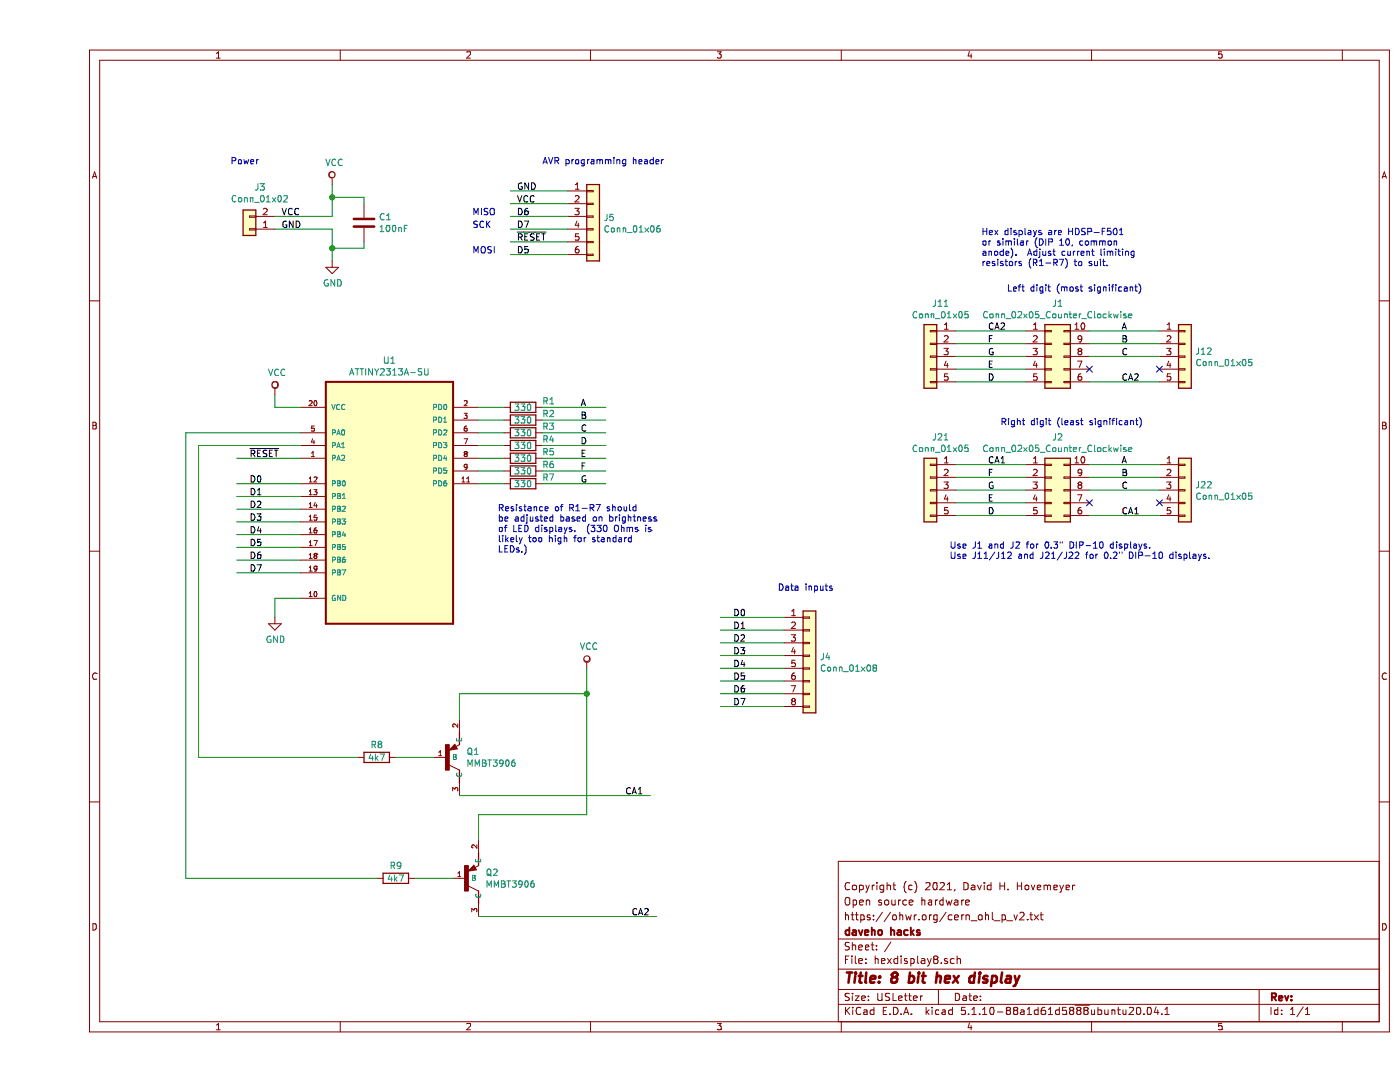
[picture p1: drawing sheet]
EESchema Schematic File Version 4
EELAYER 30 0
EELAYER END
$Descr USLetter 11000 8500
encoding utf-8
Sheet 1 1
Title "8 bit hex display"
Date ""
Rev ""
Comp "daveho hacks"
Comment1 "https://ohwr.org/cern_ohl_p_v2.txt"
Comment2 "Open source hardware"
Comment3 "Copyright (c) 2021, David H. Hovemeyer"
Comment4 ""
$EndDescr
$Comp
L ATTINY2313A-SU:ATTINY2313A-SU U1
U 1 1
P 2750 3800
F 0 "U1" H 2750 4770 50  0000 C CNN
F 1 "ATTINY2313A-SU" H 2750 4679 50  0000 C CNN
F 2 "Package_SO:SOIC-20W_7.5x12.8mm_P1.27mm" H 2750 3800 50  0001 L BNN
F 3 "" H 2750 3800 50  0001 L BNN
F 4 "Atmel" H 2750 3800 50  0001 L BNN "SUPPLIER"
F 5 "ATTINY2313A-SU" H 2750 3800 50  0001 L BNN "MPN"
F 6 "1841617" H 2750 3800 50  0001 L BNN "OC_FARNELL"
F 7 "12T1334" H 2750 3800 50  0001 L BNN "OC_NEWARK"
F 8 "SOIC-20" H 2750 3800 50  0001 L BNN "PACKAGE"
	1    2750 3800
	1    0    0    -1  
$EndComp
$Comp
L Connector_Generic:Conn_02x05_Counter_Clockwise J2
U 1 1
P 7950 3850
F 0 "J2" H 8000 4267 50  0000 C CNN
F 1 "Conn_02x05_Counter_Clockwise" H 8000 4176 50  0000 C CNN
F 2 "Package_DIP:DIP-10_W7.62mm" H 7950 3850 50  0001 C CNN
F 3 "" H 7950 3850 50  0001 C CNN
	1    7950 3850
	1    0    0    -1  
$EndComp
$Comp
L MMBT3906:MMBT3906 Q1
U 1 1
P 3200 5950
F 0 "Q1" H 3353 5996 50  0000 L CNN
F 1 "MMBT3906" H 3353 5905 50  0000 L CNN
F 2 "Package_TO_SOT_SMD:SOT-23" H 3200 5950 50  0001 L BNN
F 3 "" H 3200 5950 50  0001 L BNN
F 4 "Fairchild Semiconductor" H 3200 5950 50  0001 L BNN "MANUFACTURER"
	1    3200 5950
	1    0    0    -1  
$EndComp
$Comp
L MMBT3906:MMBT3906 Q2
U 1 1
P 3350 6900
F 0 "Q2" H 3503 6946 50  0000 L CNN
F 1 "MMBT3906" H 3503 6855 50  0000 L CNN
F 2 "Package_TO_SOT_SMD:SOT-23" H 3350 6900 50  0001 L BNN
F 3 "" H 3350 6900 50  0001 L BNN
F 4 "Fairchild Semiconductor" H 3350 6900 50  0001 L BNN "MANUFACTURER"
	1    3350 6900
	1    0    0    -1  
$EndComp
$Comp
L Connector_Generic:Conn_02x05_Counter_Clockwise J1
U 1 1
P 7950 2800
F 0 "J1" H 8000 3217 50  0000 C CNN
F 1 "Conn_02x05_Counter_Clockwise" H 8000 3126 50  0000 C CNN
F 2 "Package_DIP:DIP-10_W7.62mm" H 7950 2800 50  0001 C CNN
F 3 "" H 7950 2800 50  0001 C CNN
	1    7950 2800
	1    0    0    -1  
$EndComp
Wire Wire Line
	2050 4300 1550 4300
Wire Wire Line
	2050 4400 1550 4400
Wire Wire Line
	2050 4500 1550 4500
$Comp
L Connector_Generic:Conn_01x06 J5
U 1 1
P 4350 1700
F 0 "J5" H 4430 1692 50  0000 L CNN
F 1 "Conn_01x06" H 4430 1601 50  0000 L CNN
F 2 "Connector_PinHeader_2.54mm:PinHeader_1x06_P2.54mm_Vertical" H 4350 1700 50  0001 C CNN
F 3 "" H 4350 1700 50  0001 C CNN
	1    4350 1700
	1    0    0    -1  
$EndComp
Wire Wire Line
	4150 1500 3700 1500
Wire Wire Line
	4150 1600 3700 1600
Wire Wire Line
	4150 1700 3700 1700
Wire Wire Line
	4150 1800 3700 1800
Wire Wire Line
	4150 1900 3700 1900
Wire Wire Line
	4150 2000 3700 2000
Text Label 3750 1500 0    50   ~ 0
GND
Text Label 3750 1600 0    50   ~ 0
VCC
Text Label 3750 1900 0    50   ~ 0
~RESET
Wire Wire Line
	2050 3600 1550 3600
Text Label 1650 3600 0    50   ~ 0
~RESET
Text Notes 3950 1300 0    50   ~ 0
AVR programming header
Wire Wire Line
	2050 3200 1850 3200
Wire Wire Line
	1850 3200 1850 3100
$Comp
L power:VCC #PWR0101
U 1 1
P 1850 3100
F 0 "#PWR0101" H 1850 2950 50  0001 C CNN
F 1 "VCC" H 1867 3273 50  0000 C CNN
F 2 "" H 1850 3100 50  0001 C CNN
F 3 "" H 1850 3100 50  0001 C CNN
	1    1850 3100
	1    0    0    -1  
$EndComp
Wire Wire Line
	2050 4700 1850 4700
Wire Wire Line
	1850 4700 1850 4850
$Comp
L power:GND #PWR0102
U 1 1
P 1850 4850
F 0 "#PWR0102" H 1850 4600 50  0001 C CNN
F 1 "GND" H 1855 4677 50  0000 C CNN
F 2 "" H 1850 4850 50  0001 C CNN
F 3 "" H 1850 4850 50  0001 C CNN
	1    1850 4850
	1    0    0    -1  
$EndComp
Text Label 1650 4200 0    50   ~ 0
D4
Text Label 1650 4100 0    50   ~ 0
D3
Text Label 1650 4000 0    50   ~ 0
D2
Text Label 1650 3900 0    50   ~ 0
D1
Text Label 1650 3800 0    50   ~ 0
D0
Wire Wire Line
	2050 4200 1550 4200
Wire Wire Line
	2050 4100 1550 4100
Wire Wire Line
	2050 4000 1550 4000
Wire Wire Line
	2050 3900 1550 3900
Wire Wire Line
	2050 3800 1550 3800
Text Notes 3400 2000 0    50   ~ 0
MOSI
Text Notes 3400 1800 0    50   ~ 0
SCK
Text Notes 3400 1700 0    50   ~ 0
MISO
Text Label 3750 1800 0    50   ~ 0
D7
Text Label 1650 4500 0    50   ~ 0
D7
Text Label 3750 2000 0    50   ~ 0
D5
Text Label 1650 4300 0    50   ~ 0
D5
Text Label 3750 1700 0    50   ~ 0
D6
Text Label 1650 4400 0    50   ~ 0
D6
Wire Wire Line
	3950 3200 4450 3200
Wire Wire Line
	3950 3300 4450 3300
Wire Wire Line
	3950 3400 4450 3400
Wire Wire Line
	3950 3500 4450 3500
Wire Wire Line
	3950 3600 4450 3600
Wire Wire Line
	3950 3700 4450 3700
Wire Wire Line
	3950 3800 4450 3800
Text Label 4250 3200 0    50   ~ 0
A
Text Label 4250 3300 0    50   ~ 0
B
Text Label 4250 3400 0    50   ~ 0
C
Text Label 4250 3500 0    50   ~ 0
D
Text Label 4250 3600 0    50   ~ 0
E
Text Label 4250 3700 0    50   ~ 0
F
Text Label 4250 3800 0    50   ~ 0
G
$Comp
L device:R R1
U 1 1
P 3800 3200
F 0 "R1" V 3750 3400 50  0000 C CNN
F 1 "330" V 3800 3200 50  0000 C CNN
F 2 "Resistor_SMD:R_0805_2012Metric_Pad1.20x1.40mm_HandSolder" V 3730 3200 50  0001 C CNN
F 3 "" H 3800 3200 50  0001 C CNN
	1    3800 3200
	0    1    1    0   
$EndComp
$Comp
L device:R R2
U 1 1
P 3800 3300
F 0 "R2" V 3750 3500 50  0000 C CNN
F 1 "330" V 3800 3300 50  0000 C CNN
F 2 "Resistor_SMD:R_0805_2012Metric_Pad1.20x1.40mm_HandSolder" V 3730 3300 50  0001 C CNN
F 3 "" H 3800 3300 50  0001 C CNN
	1    3800 3300
	0    1    1    0   
$EndComp
$Comp
L device:R R3
U 1 1
P 3800 3400
F 0 "R3" V 3750 3600 50  0000 C CNN
F 1 "330" V 3800 3400 50  0000 C CNN
F 2 "Resistor_SMD:R_0805_2012Metric_Pad1.20x1.40mm_HandSolder" V 3730 3400 50  0001 C CNN
F 3 "" H 3800 3400 50  0001 C CNN
	1    3800 3400
	0    1    1    0   
$EndComp
$Comp
L device:R R4
U 1 1
P 3800 3500
F 0 "R4" V 3750 3700 50  0000 C CNN
F 1 "330" V 3800 3500 50  0000 C CNN
F 2 "Resistor_SMD:R_0805_2012Metric_Pad1.20x1.40mm_HandSolder" V 3730 3500 50  0001 C CNN
F 3 "" H 3800 3500 50  0001 C CNN
	1    3800 3500
	0    1    1    0   
$EndComp
$Comp
L device:R R5
U 1 1
P 3800 3600
F 0 "R5" V 3750 3800 50  0000 C CNN
F 1 "330" V 3800 3600 50  0000 C CNN
F 2 "Resistor_SMD:R_0805_2012Metric_Pad1.20x1.40mm_HandSolder" V 3730 3600 50  0001 C CNN
F 3 "" H 3800 3600 50  0001 C CNN
	1    3800 3600
	0    1    1    0   
$EndComp
$Comp
L device:R R6
U 1 1
P 3800 3700
F 0 "R6" V 3750 3900 50  0000 C CNN
F 1 "330" V 3800 3700 50  0000 C CNN
F 2 "Resistor_SMD:R_0805_2012Metric_Pad1.20x1.40mm_HandSolder" V 3730 3700 50  0001 C CNN
F 3 "" H 3800 3700 50  0001 C CNN
	1    3800 3700
	0    1    1    0   
$EndComp
$Comp
L device:R R7
U 1 1
P 3800 3800
F 0 "R7" V 3750 4000 50  0000 C CNN
F 1 "330" V 3800 3800 50  0000 C CNN
F 2 "Resistor_SMD:R_0805_2012Metric_Pad1.20x1.40mm_HandSolder" V 3730 3800 50  0001 C CNN
F 3 "" H 3800 3800 50  0001 C CNN
	1    3800 3800
	0    1    1    0   
$EndComp
Wire Wire Line
	3450 3200 3650 3200
Wire Wire Line
	3450 3300 3650 3300
Wire Wire Line
	3450 3400 3650 3400
Wire Wire Line
	3450 3500 3650 3500
Wire Wire Line
	3450 3600 3650 3600
Wire Wire Line
	3450 3700 3650 3700
Wire Wire Line
	3450 3800 3650 3800
Text Notes 7600 2300 0    50   ~ 0
Left digit (most significant)
Text Notes 7550 3350 0    50   ~ 0
Right digit (least significant)
$Comp
L device:R R8
U 1 1
P 2650 5950
F 0 "R8" V 2550 5950 50  0000 C CNN
F 1 "4k7" V 2650 5950 50  0000 C CNN
F 2 "Resistor_SMD:R_0805_2012Metric_Pad1.20x1.40mm_HandSolder" V 2580 5950 50  0001 C CNN
F 3 "" H 2650 5950 50  0001 C CNN
	1    2650 5950
	0    1    1    0   
$EndComp
Wire Wire Line
	2800 5950 3100 5950
$Comp
L device:R R9
U 1 1
P 2800 6900
F 0 "R9" V 2700 6900 50  0000 C CNN
F 1 "4k7" V 2800 6900 50  0000 C CNN
F 2 "Resistor_SMD:R_0805_2012Metric_Pad1.20x1.40mm_HandSolder" V 2730 6900 50  0001 C CNN
F 3 "" H 2800 6900 50  0001 C CNN
	1    2800 6900
	0    1    1    0   
$EndComp
Wire Wire Line
	2950 6900 3250 6900
Wire Wire Line
	3300 5650 3300 5450
Wire Wire Line
	3300 5450 4300 5450
Wire Wire Line
	4300 5450 4300 5250
$Comp
L power:VCC #PWR0103
U 1 1
P 4300 5250
F 0 "#PWR0103" H 4300 5100 50  0001 C CNN
F 1 "VCC" H 4317 5423 50  0000 C CNN
F 2 "" H 4300 5250 50  0001 C CNN
F 3 "" H 4300 5250 50  0001 C CNN
	1    4300 5250
	1    0    0    -1  
$EndComp
Wire Wire Line
	3450 6600 3450 6400
Wire Wire Line
	3450 6400 4300 6400
Wire Wire Line
	4300 6400 4300 5450
Connection ~ 4300 5450
Wire Wire Line
	3300 6250 4800 6250
Text Label 4600 6250 0    50   ~ 0
CA1
Text Label 4650 7200 0    50   ~ 0
CA2
Wire Wire Line
	3450 7200 4850 7200
Wire Wire Line
	2500 5950 1250 5950
Wire Wire Line
	1250 5950 1250 3500
Wire Wire Line
	1250 3500 2050 3500
Wire Wire Line
	2650 6900 1150 6900
Wire Wire Line
	1150 6900 1150 3400
Wire Wire Line
	1150 3400 2050 3400
$Comp
L Connector_Generic:Conn_01x02 J3
U 1 1
P 1650 1800
F 0 "J3" H 1568 1475 50  0000 C CNN
F 1 "Conn_01x02" H 1568 1566 50  0000 C CNN
F 2 "Connector_PinHeader_2.54mm:PinHeader_1x02_P2.54mm_Vertical" H 1650 1800 50  0001 C CNN
F 3 "" H 1650 1800 50  0001 C CNN
	1    1650 1800
	-1   0    0    1   
$EndComp
Wire Wire Line
	2300 1700 1850 1700
Wire Wire Line
	2300 1800 1850 1800
Text Label 1900 1800 0    50   ~ 0
GND
Text Label 1900 1700 0    50   ~ 0
VCC
Text Notes 1500 1300 0    50   ~ 0
Power
$Comp
L power:VCC #PWR0104
U 1 1
P 2300 1450
F 0 "#PWR0104" H 2300 1300 50  0001 C CNN
F 1 "VCC" H 2317 1623 50  0000 C CNN
F 2 "" H 2300 1450 50  0001 C CNN
F 3 "" H 2300 1450 50  0001 C CNN
	1    2300 1450
	1    0    0    -1  
$EndComp
$Comp
L power:GND #PWR0105
U 1 1
P 2300 2050
F 0 "#PWR0105" H 2300 1800 50  0001 C CNN
F 1 "GND" H 2305 1877 50  0000 C CNN
F 2 "" H 2300 2050 50  0001 C CNN
F 3 "" H 2300 2050 50  0001 C CNN
	1    2300 2050
	1    0    0    -1  
$EndComp
$Comp
L device:C C1
U 1 1
P 2550 1750
F 0 "C1" H 2665 1796 50  0000 L CNN
F 1 "100nF" H 2665 1705 50  0000 L CNN
F 2 "Capacitor_SMD:C_1206_3216Metric_Pad1.33x1.80mm_HandSolder" H 2588 1600 50  0001 C CNN
F 3 "" H 2550 1750 50  0001 C CNN
	1    2550 1750
	1    0    0    -1  
$EndComp
Wire Wire Line
	7750 3650 7200 3650
Wire Wire Line
	7750 3750 7200 3750
Wire Wire Line
	7750 3850 7200 3850
Wire Wire Line
	7750 3950 7200 3950
Wire Wire Line
	7750 4050 7200 4050
Wire Wire Line
	8800 3650 8250 3650
Wire Wire Line
	8800 3750 8250 3750
Wire Wire Line
	8800 3850 8250 3850
Wire Wire Line
	8800 4050 8250 4050
Text Label 7450 3650 0    50   ~ 0
CA1
Text Label 8500 4050 0    50   ~ 0
CA1
Text Label 7450 3750 0    50   ~ 0
F
Text Label 7450 3850 0    50   ~ 0
G
Text Label 7450 3950 0    50   ~ 0
E
Text Label 7450 4050 0    50   ~ 0
D
Text Label 8500 3650 0    50   ~ 0
A
Text Label 8500 3750 0    50   ~ 0
B
Text Label 8500 3850 0    50   ~ 0
C
NoConn ~ 8250 3950
Wire Wire Line
	7750 2600 7200 2600
Wire Wire Line
	7750 2700 7200 2700
Wire Wire Line
	7750 2800 7200 2800
Wire Wire Line
	7750 2900 7200 2900
Wire Wire Line
	7750 3000 7200 3000
Text Label 7450 2600 0    50   ~ 0
CA2
Text Label 7450 2700 0    50   ~ 0
F
Text Label 7450 2800 0    50   ~ 0
G
Text Label 7450 2900 0    50   ~ 0
E
Text Label 7450 3000 0    50   ~ 0
D
Wire Wire Line
	8800 2600 8250 2600
Wire Wire Line
	8800 2700 8250 2700
Wire Wire Line
	8800 2800 8250 2800
Wire Wire Line
	8800 3000 8250 3000
Text Label 8500 3000 0    50   ~ 0
CA2
Text Label 8500 2600 0    50   ~ 0
A
Text Label 8500 2700 0    50   ~ 0
B
Text Label 8500 2800 0    50   ~ 0
C
NoConn ~ 8250 2900
Text Notes 7400 2100 0    50   ~ 0
Hex displays are HDSP-F501\nor similar (DIP 10, common\nanode).  Adjust current limiting\nresistors (R1-R7) to suit.
$Comp
L Connector_Generic:Conn_01x08 J4
U 1 1
P 6050 5150
F 0 "J4" H 6130 5142 50  0000 L CNN
F 1 "Conn_01x08" H 6130 5051 50  0000 L CNN
F 2 "Connector_PinHeader_2.54mm:PinHeader_1x08_P2.54mm_Vertical" H 6050 5150 50  0001 C CNN
F 3 "" H 6050 5150 50  0001 C CNN
	1    6050 5150
	1    0    0    -1  
$EndComp
Text Notes 5800 4650 0    50   ~ 0
Data inputs
Wire Wire Line
	5850 5350 5350 5350
Wire Wire Line
	5850 5450 5350 5450
Wire Wire Line
	5850 5550 5350 5550
Text Label 5450 5250 0    50   ~ 0
D4
Text Label 5450 5150 0    50   ~ 0
D3
Text Label 5450 5050 0    50   ~ 0
D2
Text Label 5450 4950 0    50   ~ 0
D1
Text Label 5450 4850 0    50   ~ 0
D0
Wire Wire Line
	5850 5250 5350 5250
Wire Wire Line
	5850 5150 5350 5150
Wire Wire Line
	5850 5050 5350 5050
Wire Wire Line
	5850 4950 5350 4950
Wire Wire Line
	5850 4850 5350 4850
Text Label 5450 5550 0    50   ~ 0
D7
Text Label 5450 5350 0    50   ~ 0
D5
Text Label 5450 5450 0    50   ~ 0
D6
Wire Wire Line
	2300 1450 2300 1550
Wire Wire Line
	2300 1800 2300 1950
Wire Wire Line
	2550 1600 2550 1550
Wire Wire Line
	2550 1550 2300 1550
Connection ~ 2300 1550
Wire Wire Line
	2300 1550 2300 1700
Wire Wire Line
	2550 1900 2550 1950
Wire Wire Line
	2550 1950 2300 1950
Connection ~ 2300 1950
Wire Wire Line
	2300 1950 2300 2050
Text Notes 3600 4350 0    50   ~ 0
Resistance of R1-R7 should\nbe adjusted based on brightness\nof LED displays.  (330 Ohms is\nlikely too high for standard\nLEDs.)
$Comp
L Connector_Generic:Conn_01x05 J11
U 1 1
P 7000 2800
F 0 "J11" H 6918 3217 50  0000 C CNN
F 1 "Conn_01x05" H 6918 3126 50  0000 C CNN
F 2 "Connector_PinHeader_2.54mm:PinHeader_1x05_P2.54mm_Vertical" H 7000 2800 50  0001 C CNN
F 3 "" H 7000 2800 50  0001 C CNN
	1    7000 2800
	-1   0    0    -1  
$EndComp
$Comp
L Connector_Generic:Conn_01x05 J12
U 1 1
P 9000 2800
F 0 "J12" H 9080 2842 50  0000 L CNN
F 1 "Conn_01x05" H 9080 2751 50  0000 L CNN
F 2 "Connector_PinHeader_2.54mm:PinHeader_1x05_P2.54mm_Vertical" H 9000 2800 50  0001 C CNN
F 3 "" H 9000 2800 50  0001 C CNN
	1    9000 2800
	1    0    0    -1  
$EndComp
$Comp
L Connector_Generic:Conn_01x05 J21
U 1 1
P 7000 3850
F 0 "J21" H 6918 4267 50  0000 C CNN
F 1 "Conn_01x05" H 6918 4176 50  0000 C CNN
F 2 "Connector_PinHeader_2.54mm:PinHeader_1x05_P2.54mm_Vertical" H 7000 3850 50  0001 C CNN
F 3 "" H 7000 3850 50  0001 C CNN
	1    7000 3850
	-1   0    0    -1  
$EndComp
$Comp
L Connector_Generic:Conn_01x05 J22
U 1 1
P 9000 3850
F 0 "J22" H 9080 3892 50  0000 L CNN
F 1 "Conn_01x05" H 9080 3801 50  0000 L CNN
F 2 "Connector_PinHeader_2.54mm:PinHeader_1x05_P2.54mm_Vertical" H 9000 3850 50  0001 C CNN
F 3 "" H 9000 3850 50  0001 C CNN
	1    9000 3850
	1    0    0    -1  
$EndComp
NoConn ~ 8800 2900
NoConn ~ 8800 3950
Text Notes 7150 4400 0    50   ~ 0
Use J1 and J2 for 0.3" DIP-10 displays.\nUse J11/J12 and J21/J22 for 0.2" DIP-10 displays.
$EndSCHEMATC
